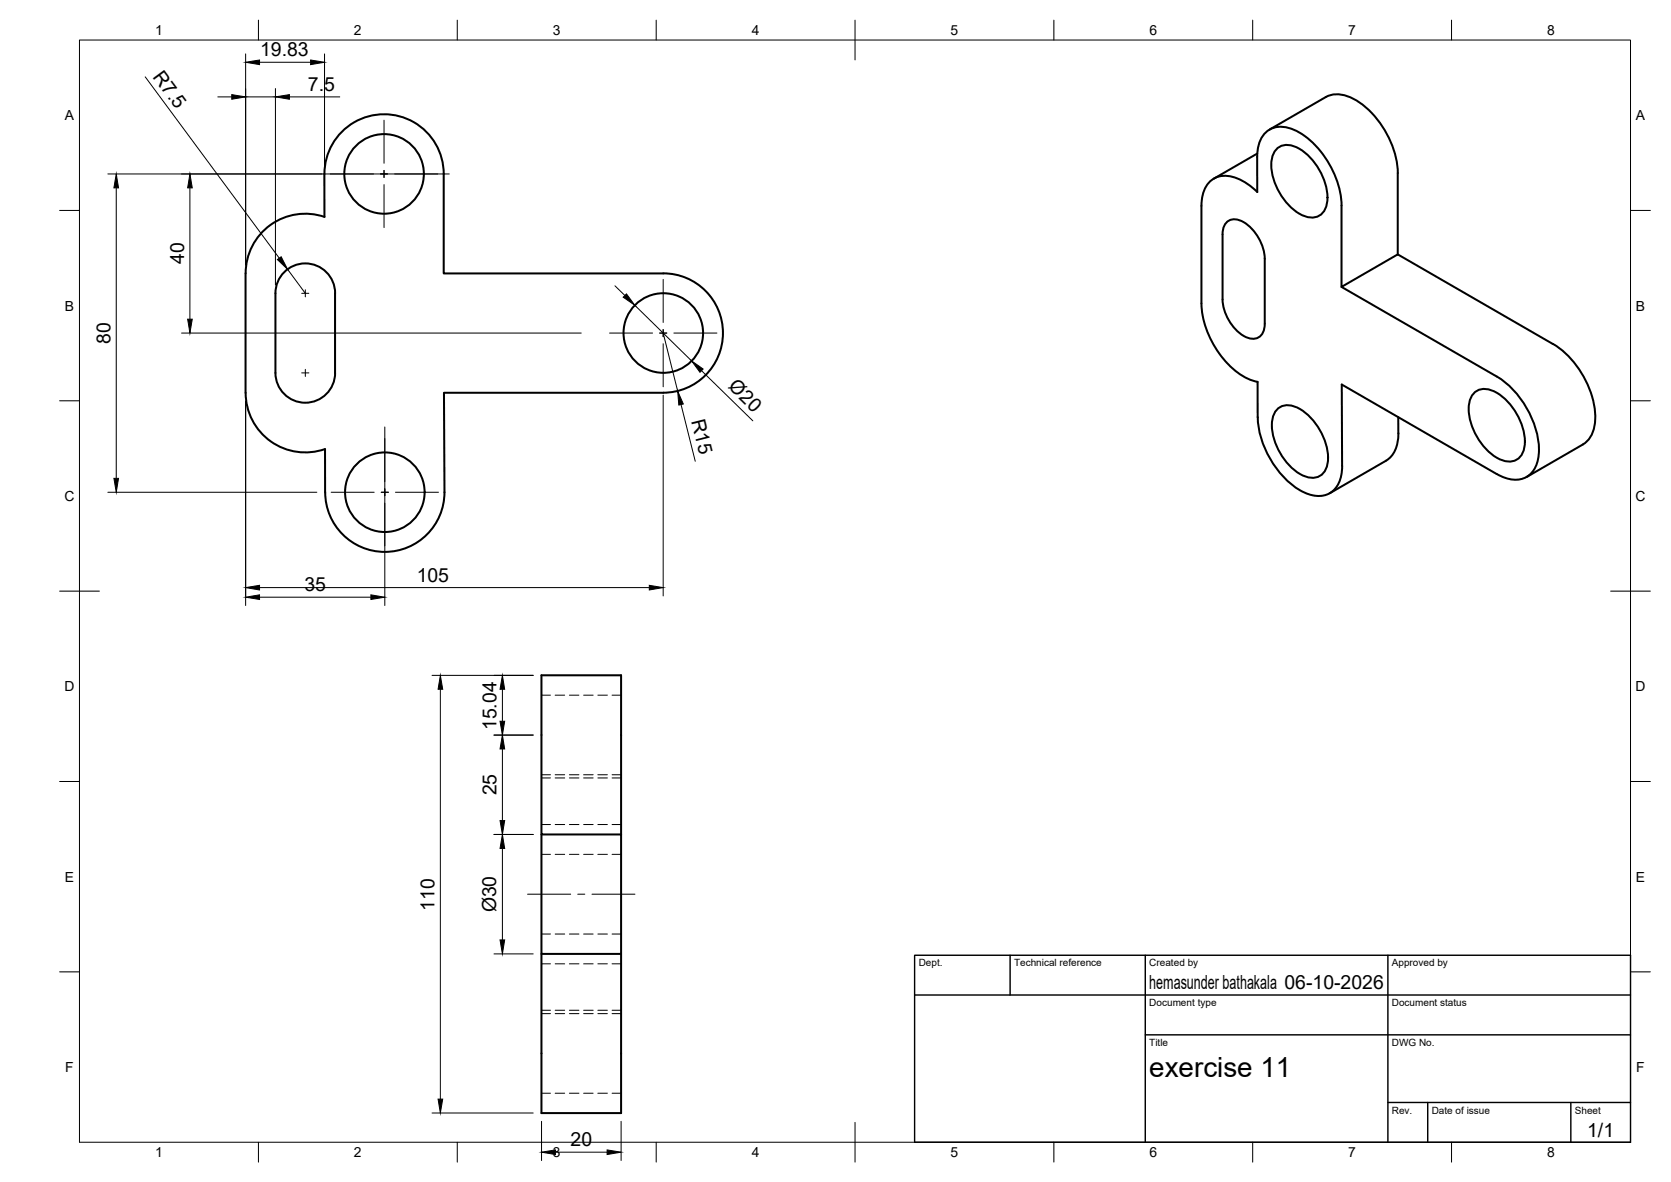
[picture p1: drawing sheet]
<svg xmlns="http://www.w3.org/2000/svg" width="420mm" height="297mm" viewBox="0 0 420 297" stroke-linecap="round" stroke-linejoin="round" font-family="sans-serif">
<!-- layer: Visible -->
<g fill="none" stroke="#000" stroke-width=".51">
<path d="M316.1 38.6l-10.9 6.3M319.2 32.6l14.2-8.2a7.5 7.5 0 0 1 7.4 .7 23.4 23.4 0 0 1 10.7 18.4v20.4M320.8 37.7a4 4 0 0 1 4.9-.8 15 15 0 0 1 8 13.9 4 4 0 0 1-5.9 3.4 15 15 0 0 1-8.1-13.9l.2-1zM81.6 43.8v10.7a15 15 0 0 0-19.8 14.2M81.6 43.7a15 15 0 0 1 15-15 15 15 0 0 1 15 15v25h55.2a15 15 0 0 1 15 15 15 15 0 0 1-15 15h-55.2l.2 25a15 15 0 0 1-15 15 15 15 0 0 1-15-15M316.1 48.3v-8.8a7.3 7.3 0 0 1 3.6-7.2 8.2 8.2 0 0 1 7.5 1.3 23.5 23.5 0 0 1 10.1 18.1v20.4l14.2-8.2 39 22.6M316.1 48.2a11.8 11.8 0 0 0-8.8-4 5.8 5.8 0 0 0-5 5.3l-.2 2.2v24.5a23.2 23.2 0 0 0 11.4 18.9l2.7 .9v8.8a23.5 23.5 0 0 0 10.7 18.4 7.7 7.7 0 0 0 7.5 .7 7.3 7.3 0 0 0 3.1-6.8M61.7 68.7v30M69.3 73.7a7.5 7.5 0 0 1 7.5-7.5 7.5 7.5 0 0 1 7.5 7.5M69.3 73.7v20a7.5 7.5 0 0 0 7.5 7.5 7.5 7.5 0 0 0 7.5-7.5M84.2 73.7v20M318 65a11.4 11.4 0 0 0-6.2-9.6 2.97 2.97 0 0 0-4.3 2.5l-.1 17.3a11.4 11.4 0 0 0 6.2 9.6 2.97 2.97 0 0 0 4.3-2.5l.1-17.3"/>
<path d="M337.3 72.1l39.1 22.5a23.4 23.4 0 0 1 10.6 18.4 7.7 7.7 0 0 1-3.1 6.9 7.3 7.3 0 0 1-7.6-.8l-38.9-22.5 .1 20.5M61.8 98.7a15 15 0 0 0 19.9 14.1M370.4 99a4 4 0 0 1 4.9-.8 15 15 0 0 1 8 13.9 4 4 0 0 1-5.9 3.4 15 15 0 0 1-8-13.9l.2-1zM390.5 86.4a23.1 23.1 0 0 1 10.6 19.6 7.1 7.1 0 0 1-3.1 5.7M81.7 112.9v10.8M320.9 103.1a4 4 0 0 1 4.9-.8 15 15 0 0 1 8.1 13.9 4 4 0 0 1-6 3.4 15 15 0 0 1-8-13.9l.2-1zM351.6 104.8v4.1M351.6 108.9a7.7 7.7 0 0 1-3.1 6.9l-14.2 8.2M398 111.7l-14.1 8.2M136.1 209.7v30h20.1v40h-20.1v-40M156.2 209.7v-40h-20.1v40h20.1v30"/>
<circle cx="96.6" cy="43.7" r="10"/>
<circle cx="166.8" cy="83.7" r="10"/>
<circle cx="96.8" cy="123.7" r="10"/>
</g>
<!-- layer: Hidden -->
<g fill="none" stroke="#000" stroke-width=".25">
<path d="M136.1 174.7h2.3M139.6 174.7h2.4M143.2 174.7h2.4M146.7 174.7h2.4M150.3 174.7h2.4M153.9 174.7h2.3M136.1 195.5h2.3M136.1 194.7h2.3M139.6 195.5h2.4M139.6 194.7h2.4M143.2 195.5h2.4M143.2 194.7h2.4"/>
<path d="M146.7 195.5h2.4M146.7 194.7h2.4M150.3 195.5h2.4M150.3 194.7h2.4M153.9 195.5h2.3M153.9 194.7h2.3M136.1 214.7h2.3M136.1 207.2h2.3M139.6 214.7h2.4M139.6 207.2h2.4M143.2 214.7h2.4M143.2 207.2h2.4"/>
<path d="M146.7 214.7h2.4M146.7 207.2h2.4M150.3 214.7h2.4M150.3 207.2h2.4M153.9 214.7h2.3M153.9 207.2h2.3M136.1 234.7h2.3M139.6 234.7h2.4M143.2 234.7h2.4M146.7 234.7h2.4M150.3 234.7h2.4M153.9 234.7h2.3"/>
<path d="M136.1 253.9h2.3M136.1 242.2h2.3M136.1 254.7h2.3M139.6 253.9h2.4M139.6 242.2h2.4M139.6 254.7h2.4M143.2 253.9h2.4M143.2 242.2h2.4M143.2 254.7h2.4M146.7 253.9h2.4M146.7 242.2h2.4M146.7 254.7h2.4"/>
<path d="M150.3 253.9h2.4M150.3 242.2h2.4M150.3 254.7h2.4M153.9 253.9h2.3M153.9 242.2h2.3M153.9 254.7h2.3M136.1 274.7h2.3M139.6 274.7h2.4M143.2 274.7h2.4M146.7 274.7h2.4M150.3 274.7h2.4M153.9 274.7h2.3"/>
</g>
<!-- layer: BORDER -->
<g fill="none" stroke="#000" stroke-width=".25">
<path d="M20 10.1h390v276.9h-390zM65 5.1v5M115 5.1v5M165 5.1v5M215 5.1v10M265 5.1v5M315 5.1v5M365 5.1v5M15 52.9h5M410 52.9h5M15 100.7h5M410 100.7h5"/>
<path d="M15 148.6h10M405 148.6h10M15 196.4h5M410 196.4h5M15 244.2h5M410 244.2h5M65 287v5M115 287v5M165 287v5M215 282.1v9.9M265 287v5M315 287v5"/>
<path d="M365 287v5"/>
</g>
<!-- layer: TITLEBLOCK -->
<path d="M230 240.1h180v46.9h-180zM230 250h180M254 240.1v9.9M288 240.1v46.9M349 240.1v46.9M288 260.1h122M349 277.1h61M359 277.1v9.9M395 277.1v9.9" fill="none" stroke="#000" stroke-width=".36"/>
<!-- layer: Smart Centers -->
<g fill="none" stroke="#000" stroke-width=".25">
<path d="M96.6 30.2v10.8M83.1 43.7h10.8M95.7 43.7h1.8M96.6 42.8v1.8M96.6 46.4v10.8M99.3 43.7h10.8M75.9 73.7h1.8M76.8 72.8v1.8M166.8 70.2v10.8M75.9 93.7h1.8M76.8 92.8v1.8M153.3 83.7h10.8"/>
<path d="M165.9 83.7h1.8M166.8 82.8v1.8M166.8 86.4v10.8M169.4 83.7h10.9M96.8 110.2v10.8M83.3 123.7h10.8M95.9 123.7h1.8M96.8 122.8v1.8M96.8 126.4v10.8M99.4 123.7h10.9M132.7 224.7h10.8M145.3 224.7h1.7"/>
<path d="M148.8 224.7h10.9"/>
</g>
<!-- layer: FD_Dimensions -->
<g fill="none" stroke="#000" stroke-width=".25">
<path d="M36.5 19.3l33.7 45.6M61.8 13.6v53M65.3 15.6h12.8M81.6 13.6v38.8M54.8 24.3h3.5M61.8 24.3h7.5M69.3 22.3v49.3M72.8 24.3h12.6M27.1 43.7h85.9M29.2 47.2v73M47.8 47.2v33M72.3 67.7l4.5 6"/>
<path d="M154.6 71.8l2.5 2.5M159.6 76.7l14.3 14M45.7 83.7h100.5M166.8 99.3v50.5M166.8 83.7l3.6 14.6M176.4 93.2l12.9 12.6M61.8 100.8v51.4M96.8 107.3v44.9M171.2 101.6l3.6 14.3M27.1 123.7h52.6M65.3 147.7h98M65.3 150.1h28"/>
<path d="M108.6 169.7h25.5M110.7 173.2v103M126.3 173.2v8.1M124.2 184.7h9.9M126.3 188.2v18M124.2 209.7h9.9M126.3 213.2v23M124.2 239.7h9.9M108.6 279.7h25.5M136.2 281.8v9.8M139.7 289.5h13M156.2 281.8v9.8"/>
</g>
<g fill="#000" stroke="#000" stroke-width=".25">
<path d="M61.8 15.6l3.5-.5v1.1zM78.1 15.1l3.5 .5-3.5 .6zM58.3 23.8l3.5 .5-3.5 .6zM69.3 24.3l3.5-.5v1.1zM29.2 43.7l.6 3.5h-1.2zM47.8 43.7l.5 3.5h-1.1zM69.7 65.2l1-.7 1.6 3.2zM157.5 73.9l2.1 2.8-2.9-2zM47.2 80.2h1.1l-.5 3.5zM173.9 90.7l2.9 2-.8 .9zM170.4 98.3l1.4 3.2-1.1 .3zM28.6 120.2h1.2l-.6 3.5z"/>
<path d="M61.8 147.7l3.5-.6v1.2zM61.8 150.1l3.5-.6v1.2zM93.3 149.5l3.5 .6-3.5 .6zM163.3 147.1l3.5 .6-3.5 .6zM110.7 169.7l.6 3.5h-1.1zM126.3 169.7l.6 3.5h-1.2zM125.7 181.3h1.2l-.6 3.4zM126.3 184.7l.6 3.5h-1.2zM126.3 209.7l.6 3.5h-1.2zM125.7 206.2h1.2l-.6 3.5zM125.7 236.2h1.2l-.6 3.5zM110.2 276.2h1.1l-.6 3.5z"/>
<path d="M136.2 289.5l3.5-.5v1.1zM152.7 289l3.5 .5-3.5 .6z"/>
</g>
<text font-size="7" x="289" y="270.6">exercise 11</text>
<g font-size="4.9">
<text x="65.4" y="14.2">19.83</text>
<text x="38.3" y="19.3" transform="rotate(54 38.3 19.3)">R7.5</text>
<text x="77.4" y="22.9">7.5</text>
<text x="46.3" y="66.3" transform="rotate(-90 46.3 66.3)">40</text>
<text x="27.8" y="86.4" transform="rotate(-90 27.8 86.4)">80</text>
<text x="182.9" y="97.4" transform="rotate(44 182.9 97.4)">Ø20</text>
<text x="173.8" y="105.7" transform="rotate(76 173.8 105.7)">R15</text>
<text x="76.5" y="148.6">35</text>
<text x="104.8" y="146.2">105</text>
<text x="124.9" y="183.5" transform="rotate(-90 124.9 183.5)">15.04</text>
<text x="124.9" y="199.9" transform="rotate(-90 124.9 199.9)">25</text>
<text x="109.3" y="228.9" transform="rotate(-90 109.3 228.9)">110</text>
<text x="124.8" y="229.3" transform="rotate(-90 124.8 229.3)">Ø30</text>
<text x="289" y="248.5">hemasunder bathakala 06-10-2026</text>
<text x="399.1" y="285.7">1/1</text>
<text x="143.5" y="288.1">20</text>
</g>
<g font-size="3.5">
<text x="39" y="8.8">1</text>
<text x="89" y="8.8">2</text>
<text x="139" y="8.8">3</text>
<text x="189" y="8.8">4</text>
<text x="239" y="8.8">5</text>
<text x="289" y="8.8">6</text>
<text x="339" y="8.8">7</text>
<text x="389" y="8.8">8</text>
<text x="16.3" y="30.2">A</text>
<text x="411.3" y="30.2">A</text>
<text x="16.3" y="78">B</text>
<text x="411.3" y="78">B</text>
<text x="16.2" y="125.9">C</text>
<text x="411.2" y="125.9">C</text>
<text x="16.2" y="173.7">D</text>
<text x="411.2" y="173.7">D</text>
<text x="16.3" y="221.6">E</text>
<text x="411.3" y="221.6">E</text>
<text x="16.4" y="269.4">F</text>
<text x="411.4" y="269.4">F</text>
<text x="39" y="290.8">1</text>
<text x="89" y="290.8">2</text>
<text x="139" y="290.8">3</text>
<text x="189" y="290.8">4</text>
<text x="239" y="290.8">5</text>
<text x="289" y="290.8">6</text>
<text x="339" y="290.8">7</text>
<text x="389" y="290.8">8</text>
</g>
<g font-size="2.5">
<text x="231" y="242.9">Dept.</text>
<text x="255" y="242.9">Technical reference</text>
<text x="289" y="242.9">Created by</text>
<text x="350" y="242.9">Approved by</text>
<text x="289" y="252.8">Document type</text>
<text x="350" y="252.8">Document status</text>
<text x="289" y="262.9">Title</text>
<text x="350" y="262.9">DWG No.</text>
<text x="350" y="279.9">Rev.</text>
<text x="360" y="279.9">Date of issue</text>
<text x="396" y="279.9">Sheet</text>
</g>
</svg>
